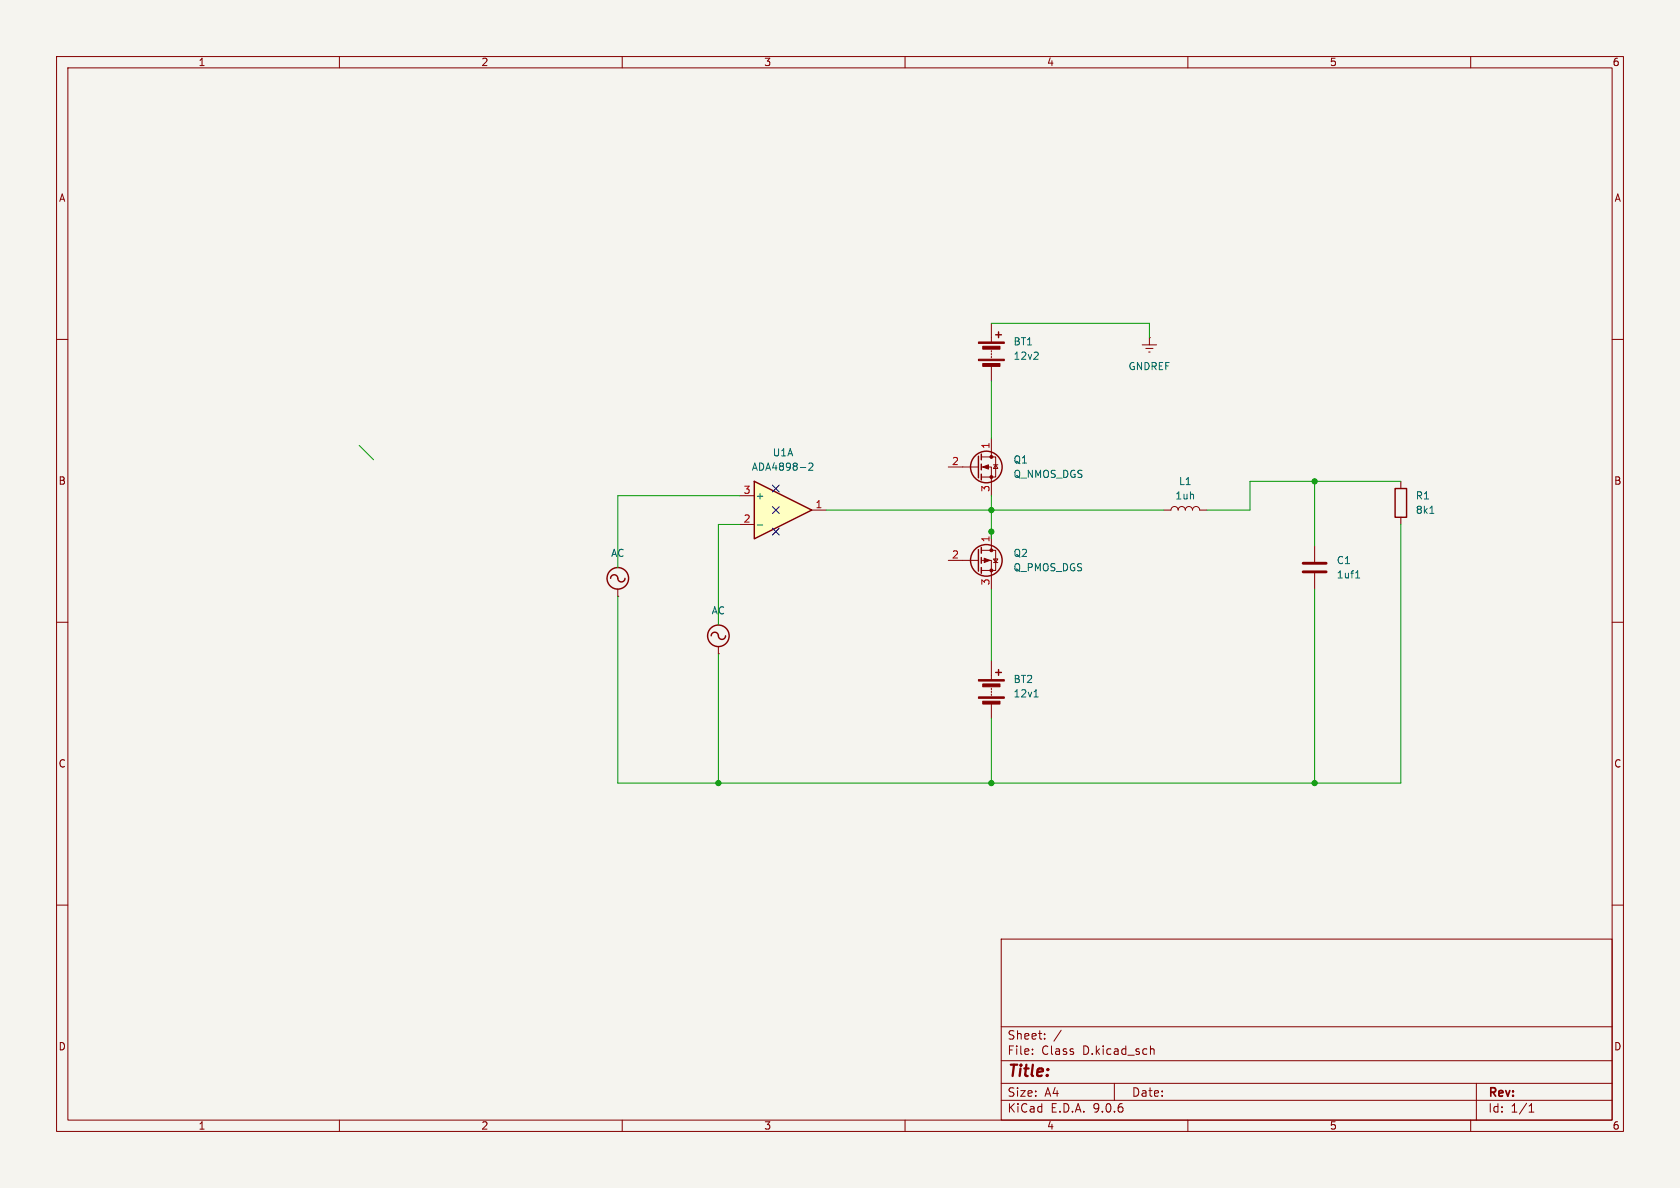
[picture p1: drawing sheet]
<svg xmlns="http://www.w3.org/2000/svg" width="297mm" height="210mm" viewBox="0 0 297 210" stroke-linecap="round" stroke-linejoin="round" font-family="sans-serif">
<path d="M0 0h297v210h-297z" fill="#f5f4ef" stroke="#f5f4ef" stroke-width=".18"/>
<g fill="none" stroke="#840000" stroke-width=".18">
<path d="M10 10h277v190h-277zM12 12h273v186h-273zM60 10v2M110 10v2M160 10v2M210 10v2M260 10v2M10 60h2M285 60h2M167.6 99.1h5.4M173.5 97.3h2.5v3.5h-2.5M173.5 99.1h1.8v5"/>
<path d="M175.3 94v3.3M175.6 98.8h.8l-.4 .6zM175.6 99.4h.8M10 110h2M109.2 105.4h.1M109.2 104.1v1.3M127 115.6h.1M127 114.3v1.3M285 110h2M10 160h2M177 166h108v32h-108zM285 160h2"/>
<path d="M60 198v2M110 198v2M160 198v2M177 194.5h108M177 191.5h108M177 187.5h108M177 181.5h108M182.5 186.3v.1M182.5 185.5v.1M184.7 183.6v.1M184.7 182.8v.1M187.6 182.1l-1.3 2"/>
<path d="M197 191.5v3M203.4 185.5l.2-.1 .4 .1v.9M210 198v2M260 198v2M261 191.5v6.5M270.3 196.6h.9M270.3 195.5l.4-.4v1.5"/>
</g>
<g fill="none" stroke="#840000" stroke-width=".25">
<path d="M173 97.2v3.8M173.5 96.8v1M173.5 98.6v1M107.9 102.2a.67 .67 0 0 1 .8-.6 .67 .67 0 0 1 .6 .9 .64 .64 0 0 0 .7 .4 .64 .64 0 0 0 .5-.7M125.7 112.4a.67 .67 0 0 1 .8-.6 .67 .67 0 0 1 .5 .8 .64 .64 0 0 0 .7 .4 .64 .64 0 0 0 .6-.6M173.5 100.3v1"/>
<circle cx="174.4" cy="99.1" r="2.79"/>
<circle cx="109.2" cy="102.2" r="1.9"/>
<circle cx="127" cy="112.4" r="1.9"/>
</g>
<g fill="#840000" stroke="#840000" stroke-width=".18">
<path d="M174 98.7l1 .4-1 .3z"/>
<circle cx="175.3" cy="97.3" r=".25"/>
<circle cx="175.3" cy="100.8" r=".25"/>
</g>
<path d="M133.3 85.1l10.2 5.1-10.2 5.1z" fill="#ffffc2"/>
<g fill="none" stroke="#840000" stroke-width=".25">
<path d="M176 59.2h1M176.5 58.7v1M133.3 85.1l10.2 5.1-10.2 5.1zM173 80.6v3.9M173.5 80.3v1M173.5 82v1.1M173.5 83.8v1M246.6 86.4h2.1v5h-2.1zM176 118.9h1M176.5 118.4v1"/>
<circle cx="174.4" cy="82.5" r="2.79"/>
</g>
<g fill="none" stroke="#840000" stroke-width=".18">
<path d="M175.3 57.2v3.3M203.2 59.7h.1M203.2 59.7v1.3M175.3 62v.2M175.3 62.5v.2M175.3 63v.2M175.3 64.8v2.5M175.3 77.5v3.3M201.9 61h2.6M202.6 61.6h1.2M203.1 62.2h.2M130.8 87.6h2.5"/>
<path d="M130.8 92.7h2.5M143.5 90.2h2.5M167.6 82.6h5.4M173.5 80.8h2.5v3.5h-2.5M173.5 82.6h1.8v5M175.6 82.2h.8M176 82.2l.4 .6h-.8zM205.7 90.2h1.3a.64 .64 0 0 1 .6-.7 .64 .64 0 0 1 .7 .7 .64 .64 0 0 1 .6-.7 .64 .64 0 0 1 .6 .7 .64 .64 0 0 1 .7-.7 .64 .64 0 0 1 .6 .7 .64 .64 0 0 1 .7-.7 .64 .64 0 0 1 .6 .7h1.3M232.4 96.5v2.8M247.6 85.1v1.3M247.6 91.4v1.3M175.3 116.8v3.3"/>
<path d="M232.4 101.3v2.8M175.3 121.7v.2M175.3 122.2v.2M175.3 122.7v.2M175.3 124.5v2.5"/>
</g>
<path d="M183.4 62.3l.1 .2v.3l-.8 .7h.8M133.9 92.8h.9M143 82l.5-.1 .2 .3-.8 .9h.8M252.8 90.7h.7M239.7 102.2h.7M239.9 101.1l.1-.2v1.3M182.8 123.2h.7" fill="none" stroke="#006464" stroke-width=".18"/>
<g fill="#840000" stroke="#840000" stroke-width=".18">
<path d="M173 120.1h4.5v.3h-4.5z"/>
<path d="M173 123.2h4.5v.2h-4.5z"/>
<path d="M173.7 120.9h3.1v.5h-3.1z"/>
<path d="M173.7 124h3.1v.5h-3.1z"/>
<path d="M173 60.5h4.5v.2h-4.5z"/>
<path d="M173 63.5h4.5v.3h-4.5z"/>
<path d="M173.7 61.2h3.1v.5h-3.1z"/>
<path d="M173.7 64.3h3.1v.5h-3.1z"/>
<path d="M173.7 82.6l1.1-.4v.7z"/>
<circle cx="175.3" cy="80.8" r=".25"/>
<circle cx="175.3" cy="84.3" r=".25"/>
</g>
<path d="M230.4 99.6h4M230.4 101.1h4" fill="none" stroke="#840000" stroke-width=".51"/>
<g fill="none" stroke="#009600" stroke-width=".18">
<path d="M175.3 57.2h27.9v2.5M63.5 78.7l2.5 2.6M175.3 67.3v10.2M130.8 87.6h-21.6v12.7M130.8 92.7h-3.8v17.8M146 90.2h59.7M175.3 87.6v7.7M232.4 85.1v11.4M247.6 92.7v45.7h-138.4v-33M247.6 85.1h-26.6v5.1h-7.6M127 115.6v22.8M175.3 104.1v12.7"/>
<path d="M232.4 104.1v34.3M175.3 127v11.4"/>
</g>
<path d="M136.6 93.4l1.2 1.2M136.6 85.8l1.2 1.2M136.6 89.6l1.2 1.2M137.8 93.4l-1.2 1.2M137.8 85.8l-1.2 1.2M137.8 89.6l-1.2 1.2" fill="none" stroke="#000084" stroke-width=".18"/>
<g fill="#009600" stroke="#009600" stroke-width=".18">
<circle cx="175.3" cy="90.2" r=".46"/>
<circle cx="127" cy="138.4" r=".46"/>
<circle cx="232.4" cy="138.4" r=".46"/>
<circle cx="175.3" cy="138.4" r=".46"/>
<circle cx="175.3" cy="94" r=".46"/>
<circle cx="232.4" cy="85.1" r=".46"/>
</g>
<text font-size="2.8" fill="#840000" x="178" y="190.9">Title:</text>
<g font-size="2.1" fill="#840000">
<text x="178" y="184">Sheet:</text>
<text x="178" y="186.7">File:</text>
<text x="184.1" y="186.7">Class</text>
<text x="191.5" y="186.7">D.kicad_sch</text>
<text x="178" y="196.9">KiCad</text>
<text x="178" y="194.1">Size:</text>
<text x="184.7" y="194.1">A4</text>
<text x="185.7" y="196.9">E.D.A.</text>
<text x="193.3" y="196.9">9.0.6</text>
<text x="200" y="194.1">Date:</text>
<text x="263" y="194.3">Rev:</text>
<text x="263" y="196.9">Id:</text>
<text x="267.1" y="196.9">1/1</text>
</g>
<g font-size="1.8" fill="#840000">
<text x="35" y="11.9">1</text>
<text x="85" y="11.9">2</text>
<text x="135" y="11.9">3</text>
<text x="185" y="11.9">4</text>
<text x="235" y="11.9">5</text>
<text x="285" y="11.9">6</text>
<text x="10.3" y="35.9">A</text>
<text x="285.3" y="35.9">A</text>
<text x="10.3" y="85.9">B</text>
<text x="285.3" y="85.9">B</text>
<text x="10.3" y="135.9">C</text>
<text x="285.3" y="135.9">C</text>
<text x="10.3" y="185.9">D</text>
<text x="285.3" y="185.9">D</text>
<text x="35" y="199.9">1</text>
<text x="85" y="199.9">2</text>
<text x="135" y="199.9">3</text>
<text x="185" y="199.9">4</text>
<text x="235" y="199.9">5</text>
<text x="285" y="199.9">6</text>
</g>
<g font-size="1.8" fill="#006464">
<text x="179.1" y="61.3">BT1</text>
<text x="179.1" y="63.8">12v2</text>
<text x="199.4" y="65.6">GNDREF</text>
<text x="132.8" y="83.4">ADA4898-2</text>
<text x="136.5" y="80.9">U1A</text>
<text x="179.1" y="82.1">Q1</text>
<text x="133.5" y="88.5">+</text>
<text x="179.1" y="84.7">Q_NMOS_DGS</text>
<text x="207.7" y="88.5">1uh</text>
<text x="208.3" y="86">L1</text>
<text x="250.2" y="88.5">R1</text>
<text x="250.2" y="91">8k1</text>
<text x="107.9" y="98.7">AC</text>
<text x="179.1" y="98.7">Q2</text>
<text x="179.1" y="101.2">Q_PMOS_DGS</text>
<text x="236.2" y="99.9">C1</text>
<text x="236.2" y="102.5">1uf1</text>
<text x="125.7" y="108.8">AC</text>
<text x="179.1" y="120.9">BT2</text>
<text x="179.1" y="123.5">12v1</text>
</g>
<g font-size="1.8" fill="#a90000">
<text x="168.2" y="82.3">2</text>
<text x="175" y="79.4" transform="rotate(-90 175 79.4)">1</text>
<text x="131.4" y="87.4">3</text>
<text x="144.1" y="89.9">1</text>
<text x="175" y="87.1" transform="rotate(-90 175 87.1)">3</text>
<text x="131.4" y="92.5">2</text>
<text x="175" y="96" transform="rotate(-90 175 96)">1</text>
<text x="168.2" y="98.8">2</text>
<text x="175" y="103.6" transform="rotate(-90 175 103.6)">3</text>
</g>
</svg>
